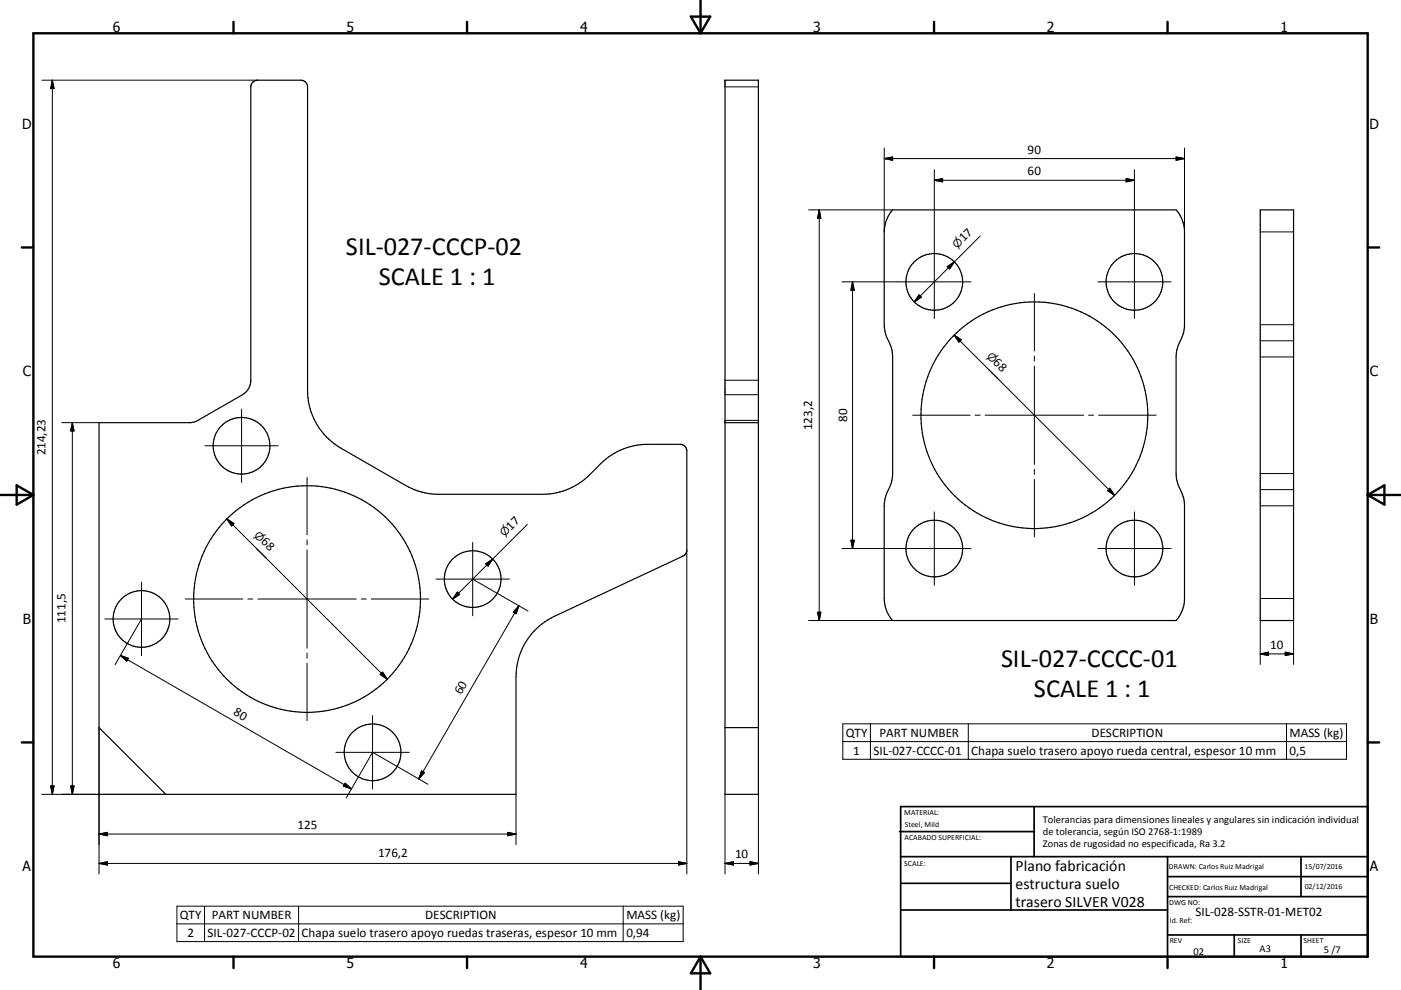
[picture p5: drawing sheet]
<svg xmlns="http://www.w3.org/2000/svg" width="420mm" height="297mm" viewBox="0 0 420 297" stroke-linecap="round" stroke-linejoin="round" font-family="sans-serif">
<g fill="none" stroke="#000" stroke-width=".36">
<path d="M75.7 24.8l.8-.6 .7-.1h13a2.02 2.02 0 0 1 2 2v91a20 20 0 0 0 10 17.4l19.4 11.1a20.2 20.2 0 0 0 10 2.7h31a20.1 20.1 0 0 0 14.2-5.8l3.2-3.4a20.1 20.1 0 0 1 14.2-5.8h9.7a1.97 1.97 0 0 1 2 2v29.7l-.4 1.2-.7 .6-38.6 18.1a20 20 0 0 0-11.5 18.1v35.3h-105l-20-20v-91.5l28.2-.1 1.4-.6 13.4-7.7a5 5 0 0 0 2.5-4.3v-88zM217.4 24.1h10v214.2h-10zM267.6 63h85a10 10 0 0 1 2.5 6.6v27.8a12.6 12.6 0 0 1-1.8 6.2l-.5 1.3-.2 2.2v35a12.8 12.8 0 0 0 1.9 6.1l.4 1.4 .2 2.1v27.9a10 10 0 0 1-2.5 6.6h-85a10.1 10.1 0 0 1-2.5-6.6v-27.9a12.7 12.7 0 0 1 1.9-6.1l.4-1.4 .2-2.1v-35a12 12 0 0 0-1.8-6.2l-.7-3.5v-27.8a10.1 10.1 0 0 1 2.5-6.6zM377.8 63h10v123.2h-10zM217.4 126.8h10M217.4 218.3h10"/>
<circle cx="280.1" cy="84.6" r="8.5"/>
<circle cx="340.1" cy="84.6" r="8.5"/>
<circle cx="72.4" cy="133.7" r="8.5"/>
<circle cx="310.1" cy="124.6" r="34"/>
<circle cx="92.1" cy="179.7" r="34"/>
<circle cx="141.7" cy="173.7" r="8.5"/>
<circle cx="280.1" cy="164.6" r="8.5"/>
<circle cx="340.1" cy="164.6" r="8.5"/>
<circle cx="42.4" cy="185.7" r="8.5"/>
<circle cx="111.7" cy="225.7" r="8.5"/>
</g>
<g fill="none" stroke="#000" stroke-width=".3">
<path d="M12.5 24.1h64.7M15.7 24.1v214.2M15.7 24.1l.5 2.5h-1zM217.4 26.1h10M265.1 47.6h90M265.1 47.6l2.5-.5v1zM265.1 44.4v25.2M280.1 54.1h60M280.1 54.1l2.5-.5v1zM280.1 50.9v44.7M337.6 53.6l2.5 .5-2.5 .5zM340.1 50.9v44.7"/>
<path d="M352.6 47.1l2.5 .5-2.5 .5zM355.1 44.4v25.2M242.4 63h25.2M245.6 63v123.2M245.6 63l.5 2.5h-1zM284 80l2.1-1.4-1.4 2.1zM286.1 78.6l-12 12M293.9 70.8l-7.8 7.8M377.8 69.6h10M252.4 84.6h38.7M255.6 84.6v80M255.6 84.6l.5 2.5h-1z"/>
<path d="M275.5 88.5l.7 .7-2.1 1.4zM310.1 88.1v17.2M329.1 84.6h22M377.8 97.4h10M217.4 114.1h10M217.4 118.4h10M286.1 100.5l48.1 48.1M286.1 100.5l2.1 1.4-.7 .7zM310.1 106.8v1.5M310.1 109.8v29.5M377.8 102.2h10M377.8 107.1h10"/>
<path d="M18.5 126.8h11.2M21.7 126.8v111.5M21.7 126.8l.5 2.5h-1zM61.4 133.7h22M72.4 122.7v22M217.4 126.1h10M273.6 124.6h17.3M292.4 124.6h1.5M295.4 124.6h29.5M326.4 124.6h1.5M329.4 124.6h17.2M68 155.7l48.1 48.1"/>
<path d="M68 155.7l2.1 1.4-.7 .7zM92.1 143.2v17.3M158.1 157.4l-10.4 10.3M280.1 153.6v22M310.1 140.8v1.5M310.1 143.8v17.3M332 147.2l.7-.7 1.5 2.1zM340.1 153.6v22M377.8 151.7h10M377.8 146.9h10M377.8 142.1h10M42.4 174.7v22"/>
<path d="M55.6 179.7h17.2M74.3 179.7h1.5M76.9 164.6l3 2.9M77.3 179.7h29.5M92.1 162v1.5M92.1 165v29.5M108.3 179.7h1.5M111.3 179.7h17.3M130.7 173.7h22M137.1 177.6l.7 .7-2.1 1.4zM141.7 162.7v22M141.9 173.8l16.4 9.5"/>
<path d="M145.6 169.1l2.1-1.4-1.4 2.2zM147.7 167.7l-12 12M205.9 165v97.2M252.4 164.6h38.7M255.1 162.1h1l-.5 2.5zM329.1 164.6h22M377.8 179.6h10M31.4 185.7h22M36.1 196.7l69.3 40M36.1 196.7l2.4 .8-.5 .9zM42.3 185.9l-7.8 13.5M92.1 196v1.5"/>
<path d="M92.1 199v17.2M155.6 181.7l-30 52M155.6 181.7l-.9 2.5-.8-.6zM242.4 186.2h25.2M245.1 183.7h1l-.5 2.5zM377.8 196.2h10M377.8 196.2l2.5-.5v1zM377.8 186.2v13.1M385.3 195.7l2.5 .5-2.5 .5zM387.8 186.2v13.1M29.7 218.3v43.9M111.7 214.7v22"/>
<path d="M114 202.3l.7-.7 1.4 2.2zM252.7 217.2h151v10.6h-151zM261 217.2v10.6M290.3 217.2v10.6M385.7 217.2v10.6M12.5 238.3h37.2M15.2 235.8h1l-.5 2.5zM21.2 235.8h1l-.5 2.5zM100.7 225.7h22M103.5 235l1.9 1.7-2.4-.9zM111.6 225.9l-7.8 13.5M111.9 225.8l16.4 9.5"/>
<path d="M126.4 231.3l.8 .5-1.6 1.9zM154.7 238.3v15.1M217.4 238.3v23.9M227.4 238.3v23.9M252.7 222.5h151M29.7 250.2h125M29.7 250.2l2.5-.5v1zM29.7 259l2.5-.5v1zM29.7 259h176.2M152.2 249.7l2.5 .5-2.5 .5zM203.4 258.5l2.5 .5-2.5 .5zM217.4 259h10"/>
<path d="M217.4 259l2.5-.5v1zM224.9 258.5l2.5 .5-2.5 .5zM53 271.9h151.8v10.6h-151.8zM53 277.2h151.8M61.3 271.9v10.6M89.5 271.9v10.6M186.8 271.9v10.6"/>
</g>
<g fill="none" stroke="#000" stroke-width=".71">
<path d="M10 10h400v277h-400zM70 6.6v3.4M140 6.6v3.4M207.1 5h5.8l-2.9 5zM210 0v10M280 6.6v3.4M350 6.6v3.4M6.6 74.2h3.4M410 74.2h3.5M0 148.5h10M5 145.6l5 2.9-5 2.9zM410 148.5h10.1"/>
<path d="M410 148.5l5.1-2.9v5.8zM6.6 222.7h3.4M410 222.7h3.5M70 287v3.4M140 287v3.4M210 287v10M210 287l2.9 5h-5.8zM280 287v3.4M350 287v3.4"/>
</g>
<g fill="none" stroke="#000" stroke-width=".51">
<path d="M269.7 249.5h40.3M270 242h140v45h-140zM270 257h140M303.1 257v16M310 242v15M350 257v30M390.1 257v12M270 265h33.1M270 273h80M350 269h60M350 263h60M350 280.5h60"/>
<path d="M370 280.5v6.5M390.1 280.5v6.5"/>
</g>
<g fill="#000" stroke="#000" stroke-width=".3">
<path d="M15.7 24.1l.5 2.5h-1zM265.1 47.6l2.5-.5v1zM280.1 54.1l2.5-.5v1zM337.6 53.6l2.5 .5-2.5 .5zM352.6 47.1l2.5 .5-2.5 .5zM245.6 63l.5 2.5h-1zM255.6 84.6l.5 2.5h-1zM275.5 88.5l.7 .7-2.1 1.4zM284 80l2.1-1.4-1.4 2.1zM286.1 100.5l2.1 1.4-.7 .7zM21.7 126.8l.5 2.5h-1zM68 155.7l2.1 1.4-.7 .7z"/>
<path d="M332 147.2l.7-.7 1.5 2.1zM137.1 177.6l.7 .7-2.1 1.4zM145.6 169.1l2.1-1.4-1.4 2.2zM255.1 162.1h1l-.5 2.5zM36.1 196.7l2.4 .8-.5 .9zM155.6 181.7l-.9 2.5-.8-.6zM245.1 183.7h1l-.5 2.5zM377.8 196.2l2.5-.5v1zM385.3 195.7l2.5 .5-2.5 .5zM114 202.3l.7-.7 1.4 2.2zM15.2 235.8h1l-.5 2.5zM21.2 235.8h1l-.5 2.5z"/>
<path d="M103.5 235l1.9 1.7-2.4-.9zM126.4 231.3l.8 .5-1.6 1.9zM29.7 250.2l2.5-.5v1zM29.7 259l2.5-.5v1zM152.2 249.7l2.5 .5-2.5 .5zM203.4 258.5l2.5 .5-2.5 .5zM217.4 259l2.5-.5v1zM224.9 258.5l2.5 .5-2.5 .5z"/>
</g>
<g font-size="7.9">
<text x="103.7" y="76.6">SIL-027-CCCP-02</text>
<text x="113.5" y="85.6">SCALE 1 : 1</text>
<text x="300.1" y="200.1">SIL-027-CCCC-01</text>
<text x="310" y="209">SCALE 1 : 1</text>
</g>
<g font-size="4.7">
<text x="304.5" y="261.2">Plano fabricación</text>
<text x="304.5" y="266.6">estructura suelo</text>
<text x="304.5" y="272">trasero SILVER V028</text>
</g>
<g font-size="4.2">
<text x="33.9" y="9.6">6</text>
<text x="103.9" y="9.6">5</text>
<text x="173.9" y="9.6">4</text>
<text x="243.8" y="9.6">3</text>
<text x="313.9" y="9.6">2</text>
<text x="383.9" y="9.6">1</text>
<text x="6.7" y="38.7">D</text>
<text x="410.5" y="38.7">D</text>
<text x="6.9" y="112.9">C</text>
<text x="410.7" y="112.9">C</text>
<text x="6.9" y="187.1">B</text>
<text x="410.7" y="187.1">B</text>
<text x="6.8" y="261.4">A</text>
<text x="410.7" y="261.4">A</text>
<text x="33.9" y="290.4">6</text>
<text x="103.9" y="290.4">5</text>
<text x="173.9" y="290.4">4</text>
<text x="243.8" y="290.4">3</text>
<text x="313.9" y="290.4">2</text>
<text x="383.9" y="290.4">1</text>
</g>
<g font-size="3.9">
<text x="308.1" y="46.1">90</text>
<text x="308.1" y="52.5">60</text>
<text x="289" y="72.6" transform="rotate(-45 289 72.6)">17</text>
<text x="297.6" y="109.1" transform="rotate(45 297.6 109.1)">68</text>
<text x="243.5" y="129" transform="rotate(-90 243.5 129)">123,2</text>
<text x="254" y="126.6" transform="rotate(-90 254 126.6)">80</text>
<text x="13.6" y="136.7" transform="rotate(-90 13.6 136.7)">214,23</text>
<text x="153.2" y="159.2" transform="rotate(-45 153.2 159.2)">17</text>
<text x="78.1" y="162.6" transform="rotate(45 78.1 162.6)">68</text>
<text x="19.6" y="187" transform="rotate(-90 19.6 187)">111,5</text>
<text x="380.8" y="194.6">10</text>
<text x="138.3" y="208.6" transform="rotate(-60 138.3 208.6)">60</text>
<text x="69.8" y="214.3" transform="rotate(30 69.8 214.3)">80</text>
<text x="253.6" y="221.1">QTY</text>
<text x="263.7" y="221.1">PART NUMBER</text>
<text x="327.2" y="221.1">DESCRIPTION</text>
<text x="386.6" y="221.1">MASS (kg)</text>
<text x="255.8" y="226.4">1</text>
<text x="261.9" y="226.4">SIL-027-CCCC-01</text>
<text x="291.2" y="226.5">Chapa suelo trasero apoyo rueda central, espesor 10 mm</text>
<text x="386.6" y="226.4">0,5</text>
<text x="89.2" y="248.7">125</text>
<text x="113.4" y="257">176,2</text>
<text x="220.4" y="257.5">10</text>
<text x="53.9" y="275.8">QTY</text>
<text x="63.5" y="275.8">PART NUMBER</text>
<text x="127.4" y="275.8">DESCRIPTION</text>
<text x="187.8" y="275.8">MASS (kg)</text>
<text x="358.4" y="274.9">SIL-028-SSTR-01-MET02</text>
<text x="56.2" y="281.1">2</text>
<text x="62.2" y="281.1">SIL-027-CCCP-02</text>
<text x="90.4" y="281.2">Chapa suelo trasero apoyo ruedas traseras, espesor 10 mm</text>
<text x="187.8" y="281.1">0,94</text>
</g>
<g font-size="3.3">
<text x="286.9" y="74.7" transform="rotate(-45 286.9 74.7)">⌀</text>
<text x="295.7" y="107.1" transform="rotate(45 295.7 107.1)">⌀</text>
<text x="76" y="160.7" transform="rotate(45 76 160.7)">⌀</text>
<text x="151.2" y="161.2" transform="rotate(-45 151.2 161.2)">⌀</text>
</g>
<g font-size="3.1">
<text x="312.7" y="246.8">Tolerancias para dimensiones lineales y angulares sin indicación individual</text>
<text x="312.7" y="250.4">de tolerancia, según ISO 2768-1:1989</text>
<text x="312.7" y="254">Zonas de rugosidad no especificada, Ra 3.2</text>
<text x="357.8" y="286.5">02</text>
<text x="377.6" y="285.6">A3</text>
<text x="396.9" y="285.9">5 /7</text>
</g>
<g font-size="2.4">
<text x="271.1" y="244.4">MATERIAL:</text>
<text x="271.2" y="252">ACABADO SUPERFICIAL:</text>
<text x="271.3" y="248">Steel, Mild</text>
<text x="271.1" y="259.7">SCALE:</text>
<text x="350.4" y="260.8">DRAWN: Carlos Ruiz Madrigal</text>
<text x="391.1" y="260.6">15/07/2016</text>
<text x="350.5" y="266.9">CHECKED: Carlos Ruiz Madrigal</text>
<text x="391.2" y="266.7">02/12/2016</text>
<text x="350.5" y="271.4">DWG NO:</text>
<text x="350.7" y="276.9">Id. Ref:</text>
<text x="350.7" y="282.8">REV</text>
<text x="371.1" y="282.9">SIZE</text>
<text x="390.8" y="283">SHEET</text>
</g>
</svg>
